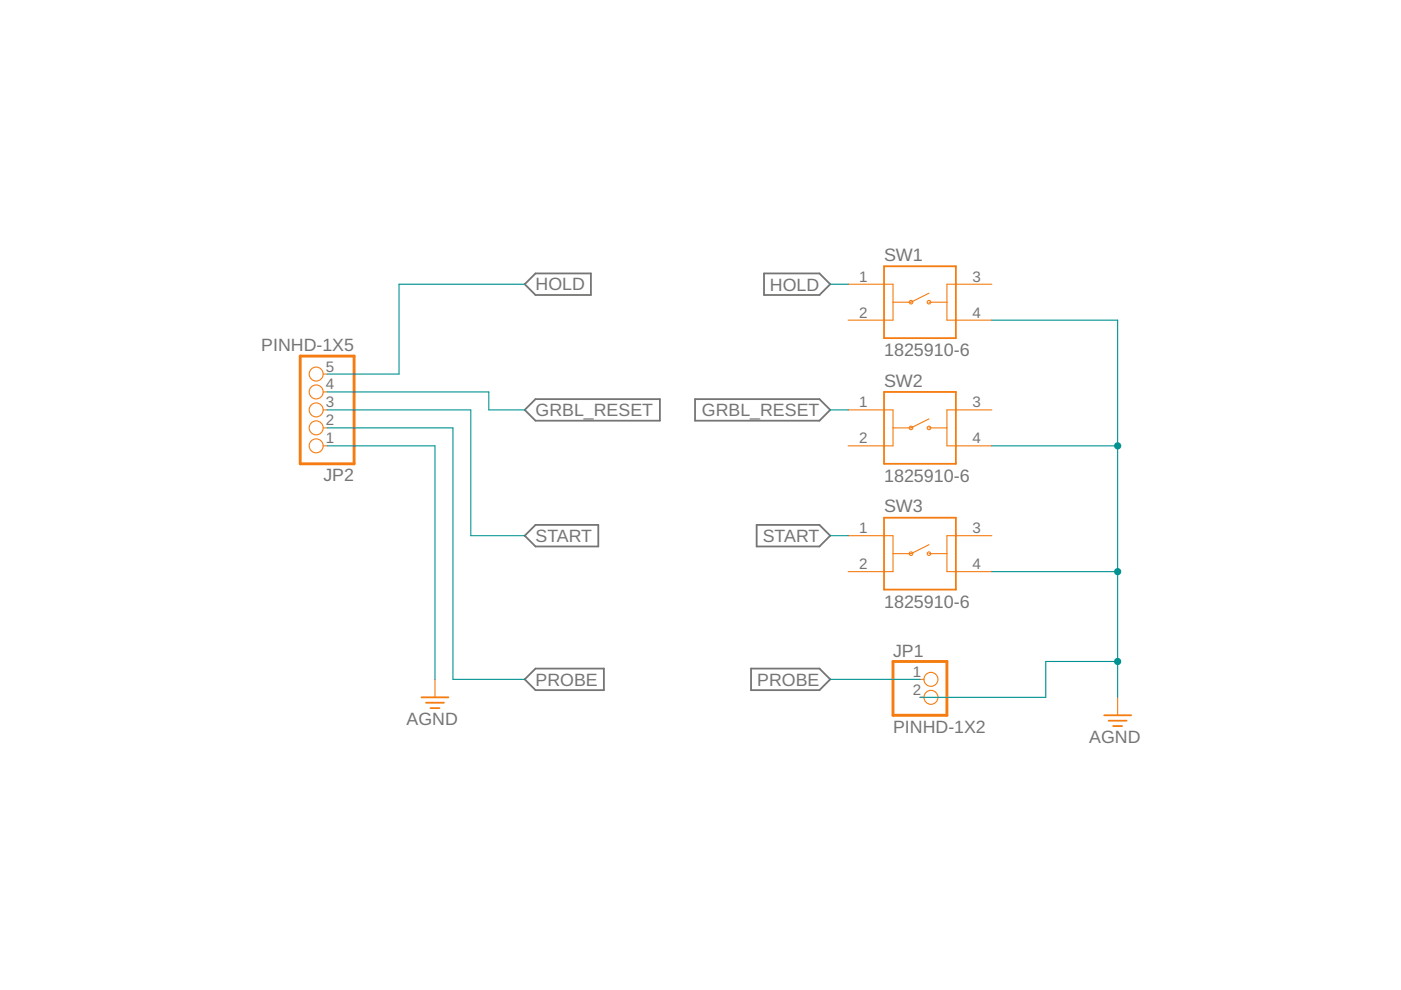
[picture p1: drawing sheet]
<svg xmlns="http://www.w3.org/2000/svg" width="297mm" height="210mm" viewBox="0 0 297 210" stroke-linecap="round" stroke-linejoin="round" font-family="sans-serif">
<path d="M162 58h11.7l2.3 2.3-2.3 2.2h-11.7zM111.3 60.3l2.2-2.3h11.8v4.5h-11.8zM111.3 86.9l2.2-2.3h26.4v4.6h-26.4zM147.4 84.6h26.3l2.3 2.3-2.3 2.3h-26.3zM111.3 113.6l2.2-2.3h13.4v4.6h-13.4zM160.4 111.3h13.3l2.3 2.3-2.3 2.3h-13.3zM111.3 144l2.2-2.2h14.5v4.5h-14.5zM159.2 141.8h14.5l2.3 2.2-2.3 2.3h-14.5z" fill="none" stroke="#757575" stroke-width=".38"/>
<path d="M187.4 56.5h15.3v15.2h-15.3z" fill="none" stroke="#f57c10" stroke-width=".38"/>
<path d="M187.4 60.3h1.9v7.6h-1.9M197 62.2l-3.9 1.9h-3.8M197 64.1h3.8M202.7 60.3h-1.9v7.6h1.9" fill="none" stroke="#f57c10" stroke-width=".23"/>
<g fill="#f57c10">
<path d="M192.8 63.7a.49 .49 0 0 1 .8 .2 .49 .49 0 0 1-.4 .7 .49 .49 0 0 1-.5-.5h.2a.27 .27 0 0 1 .4-.3 .27 .27 0 0 1 .1 .5 .27 .27 0 0 1-.5-.1l-.2-.1z" fill-rule="evenodd"/>
<path d="M196.7 63.7a.49 .49 0 0 1 .7 .2 .49 .49 0 0 1-.3 .7 .49 .49 0 0 1-.6-.5h.2a.27 .27 0 0 1 .4-.3 .27 .27 0 0 1 .1 .5 .27 .27 0 0 1-.5-.1l-.2-.1z" fill-rule="evenodd"/>
</g>
<g fill="#f57c10">
<path d="M192.8 63.7l.5-.1 .2 .1 .2 .4-.2 .4-.5 .1-.3-.3v-.2h.2l.2-.3 .3 .1v.3l-.3 .1-.2-.2h-.2zM192.8 63.7l-.1 .4h.2l.2 .2 .3-.1v-.3l-.3-.1-.2 .3h-.2v.2l.3 .3 .5-.1 .2-.4-.2-.4z"/>
<path d="M196.7 63.7l.4-.1 .2 .1 .2 .4-.2 .4-.5 .1-.3-.3v-.2h.2l.2-.3 .3 .1v.3l-.3 .1-.2-.2h-.2zM196.7 63.7l-.2 .4h.2l.2 .2 .3-.1v-.3l-.3-.1-.2 .3h-.2v.2l.3 .3 .5-.1 .2-.4-.2-.4z"/>
</g>
<path d="M179.8 60.3h7.6M179.8 67.9h7.6M202.7 60.3h7.6M202.7 67.9h7.6M187.4 86.9h1.9v7.6h-1.9M197 88.8l-3.9 1.9h-3.8M197 90.7h3.8M202.7 86.9h-1.9v7.6h1.9" fill="none" stroke="#f57c10" stroke-width=".23"/>
<path d="M187.4 83.1h15.3v15.2h-15.3z" fill="none" stroke="#f57c10" stroke-width=".38"/>
<g fill="#f57c10">
<path d="M192.8 90.3a.49 .49 0 0 1 .8 .2 .49 .49 0 0 1-.3 .7 .49 .49 0 0 1-.6-.5h.2a.27 .27 0 0 1 .4-.2 .27 .27 0 0 1 0 .4 .27 .27 0 0 1-.4-.1l-.2-.1z" fill-rule="evenodd"/>
<path d="M196.7 90.3a.49 .49 0 0 1 .7 .2 .49 .49 0 0 1-.3 .7 .49 .49 0 0 1-.6-.5h.2a.27 .27 0 0 1 .4-.2 .27 .27 0 0 1 .1 .4 .27 .27 0 0 1-.5-.1l-.2-.1z" fill-rule="evenodd"/>
</g>
<g fill="#f57c10">
<path d="M192.8 90.3h.7l.2 .4-.2 .4-.5 .1-.3-.2v-.3h.2l.2-.2 .3 .1v.2l-.3 .2-.2-.3h-.2zM192.8 90.3l-.1 .4h.2l.2 .3 .3-.2v-.2l-.3-.1-.2 .2h-.2v.3l.3 .2 .5-.1 .2-.4-.2-.4z"/>
<path d="M196.7 90.3h.6l.2 .4-.2 .4-.5 .1-.3-.2v-.3h.2l.2-.2 .3 .1v.2l-.3 .2-.2-.3h-.2zM196.7 90.3l-.2 .4h.2l.2 .3 .3-.2v-.2l-.3-.1-.2 .2h-.2v.3l.3 .2 .5-.1 .2-.4-.2-.4z"/>
</g>
<path d="M179.8 86.9h7.6M179.8 94.5h7.6M202.7 86.9h7.6M202.7 94.5h7.6M187.4 113.6h1.9v7.6h-1.9M197 115.5l-3.9 1.9h-3.8M197 117.4h3.8M202.7 113.6h-1.9v7.6h1.9" fill="none" stroke="#f57c10" stroke-width=".23"/>
<path d="M187.4 109.8h15.3v15.2h-15.3z" fill="none" stroke="#f57c10" stroke-width=".38"/>
<g fill="#f57c10">
<path d="M192.8 117a.49 .49 0 0 1 .8 .2 .49 .49 0 0 1-.4 .7 .49 .49 0 0 1-.5-.5h.2a.27 .27 0 0 1 .4-.3 .27 .27 0 0 1 .1 .5 .27 .27 0 0 1-.5-.1l-.2-.1z" fill-rule="evenodd"/>
<path d="M196.7 117a.49 .49 0 0 1 .7 .2 .49 .49 0 0 1-.3 .7 .49 .49 0 0 1-.6-.5h.2a.27 .27 0 0 1 .4-.3 .27 .27 0 0 1 .1 .5 .27 .27 0 0 1-.5-.1l-.2-.1z" fill-rule="evenodd"/>
</g>
<g fill="#f57c10">
<path d="M192.8 117l.5-.1 .2 .1 .2 .4-.2 .4-.5 .1-.3-.3v-.2h.2l.2-.3 .3 .2v.2l-.3 .1-.2-.2h-.2zM192.8 117l-.1 .4h.2l.2 .2 .3-.1v-.2l-.3-.2-.2 .3h-.2v.2l.3 .3 .5-.1 .2-.4-.2-.4z"/>
<path d="M196.7 117l.4-.1 .2 .1 .2 .4-.2 .4-.5 .1-.3-.3v-.2h.2l.2-.3 .3 .2v.2l-.3 .1-.2-.2h-.2zM196.7 117l-.2 .4h.2l.2 .2 .3-.1v-.2l-.3-.2-.2 .3h-.2v.2l.3 .3 .5-.1 .2-.4-.2-.4z"/>
</g>
<g fill="none" stroke="#f57c10" stroke-width=".23">
<path d="M68.5 79.3h.9M68.5 94.5h.9M68.5 90.7h.9M68.5 86.9h.9M68.5 83.1h.9M179.8 113.6h7.6M202.7 113.6h7.6M179.8 121.2h7.6M202.7 121.2h7.6M92.2 144v3.8M195.1 144h.8M195.1 147.8h.8"/>
<path d="M237 147.8v3.9"/>
<circle cx="67" cy="79.3" r="1.48"/>
<circle cx="67" cy="94.5" r="1.48"/>
<circle cx="67" cy="90.7" r="1.48"/>
<circle cx="67" cy="86.9" r="1.48"/>
<circle cx="67" cy="83.1" r="1.48"/>
<circle cx="197.4" cy="144" r="1.48"/>
<circle cx="197.4" cy="147.8" r="1.48"/>
</g>
<path d="M63.6 75.5h11.5v22.8h-11.5zM189.3 140.3h11.5v11.4h-11.5z" fill="none" stroke="#f57c10" stroke-width=".61"/>
<path d="M89.4 147.8h5.7M90.3 149h3.8M91.3 150.1h1.9M234.1 151.7h5.7M235.1 152.8h3.8M236 153.9h1.9" fill="none" stroke="#f57c10" stroke-width=".38"/>
<path d="M237 67.9v79.9M237 140.3h-15.3v7.5h-26.6" fill="none" stroke="#009292" stroke-width=".23"/>
<circle cx="237" cy="140.3" r=".76" fill="#009292"/>
<path d="M236.2 140.3a.76 .76 0 0 1 1.5 0 .76 .76 0 0 1-1.5 0zM236.2 140.3a.76 .76 0 0 0 1.5 0 .76 .76 0 0 0-1.5 0z" fill="#009292"/>
<path d="M210.3 67.9h26.7M210.3 94.5h26.7" fill="none" stroke="#009292" stroke-width=".23"/>
<circle cx="237" cy="94.5" r=".76" fill="#009292"/>
<path d="M236.2 94.5a.76 .76 0 0 1 1.5 0 .76 .76 0 0 1-1.5 0zM236.2 94.5a.76 .76 0 0 0 1.5 0 .76 .76 0 0 0-1.5 0z" fill="#009292"/>
<path d="M210.3 121.2h26.7" fill="none" stroke="#009292" stroke-width=".23"/>
<circle cx="237" cy="121.2" r=".76" fill="#009292"/>
<path d="M236.2 121.2a.76 .76 0 0 1 1.5 0 .76 .76 0 0 1-1.5 0zM236.2 121.2a.76 .76 0 0 0 1.5 0 .76 .76 0 0 0-1.5 0z" fill="#009292"/>
<path d="M111.3 60.3h-26.7v19h-15.2M176 60.3h3.8M69.4 94.5h22.8v49.5M69.4 86.9h30.4v26.7h11.5M69.4 83.1h34.2v3.8h7.7M69.4 90.7h26.6v53.3h15.3M176 86.9h3.8M176 113.6h3.8M176 144h19.1" fill="none" stroke="#009292" stroke-width=".23"/>
<g font-size="3.8" fill="#757575">
<text x="187.4" y="55.3">SW1</text>
<text x="113.5" y="61.6">HOLD</text>
<text x="163.3" y="61.6">HOLD</text>
<text x="55.4" y="74.4">PINHD-1X5</text>
<text x="187.4" y="75.5">1825910-6</text>
<text x="187.4" y="82">SW2</text>
<text x="113.5" y="88.3">GRBL_RESET</text>
<text x="148.8" y="88.3">GRBL_RESET</text>
<text x="68.6" y="102">JP2</text>
<text x="187.4" y="102.2">1825910-6</text>
<text x="187.4" y="108.6">SW3</text>
<text x="113.5" y="114.9">START</text>
<text x="161.7" y="114.9">START</text>
<text x="187.4" y="128.8">1825910-6</text>
<text x="189.3" y="139.3">JP1</text>
<text x="113.5" y="145.4">PROBE</text>
<text x="160.5" y="145.4">PROBE</text>
<text x="86.2" y="153.8">AGND</text>
<text x="189.3" y="155.5">PINHD-1X2</text>
<text x="230.9" y="157.6">AGND</text>
</g>
<g font-size="3.2" fill="#757575">
<text x="182.1" y="59.7">1</text>
<text x="206.2" y="59.7">3</text>
<text x="182.1" y="67.3">2</text>
<text x="206.2" y="67.3">4</text>
<text x="69.1" y="82.6">4</text>
<text x="69.1" y="78.8">5</text>
<text x="69.1" y="86.4">3</text>
<text x="182.1" y="86.4">1</text>
<text x="206.2" y="86.4">3</text>
<text x="69.1" y="94">1</text>
<text x="69.1" y="90.2">2</text>
<text x="182.1" y="94">2</text>
<text x="206.2" y="94">4</text>
<text x="182.1" y="113">1</text>
<text x="206.2" y="113">3</text>
<text x="182.1" y="120.7">2</text>
<text x="206.2" y="120.7">4</text>
<text x="193.6" y="143.5">1</text>
<text x="193.6" y="147.3">2</text>
</g>
</svg>
